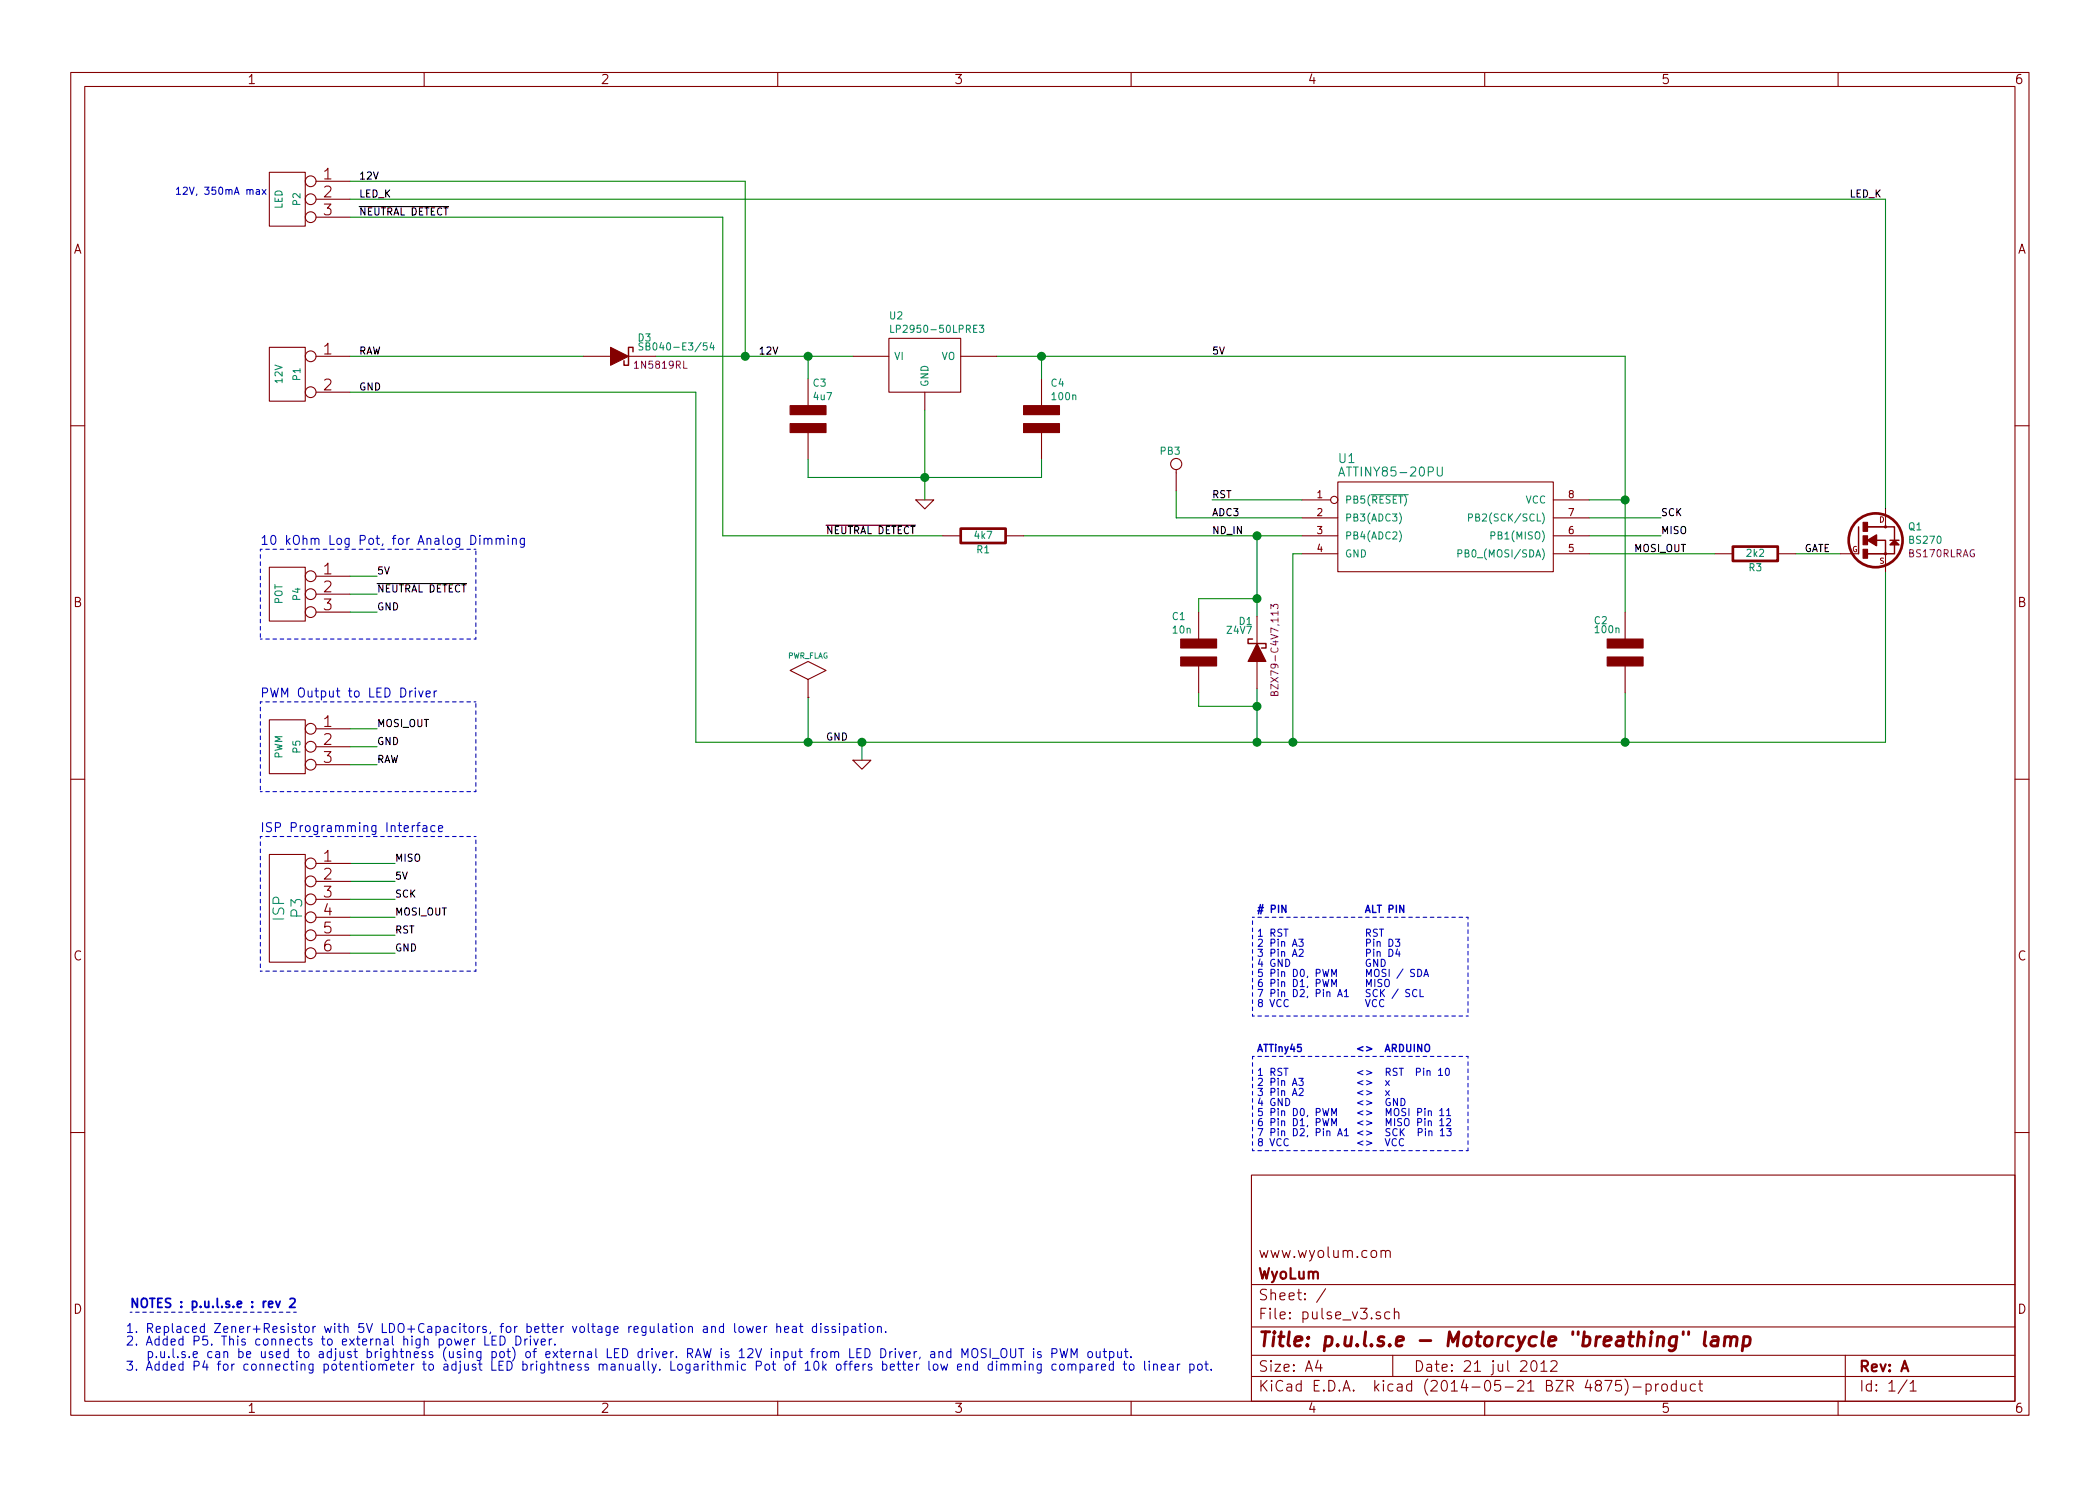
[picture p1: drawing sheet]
EESchema Schematic File Version 2
LIBS:pulse_v3_sym
LIBS:power
LIBS:pulse_v3-cache
EELAYER 24 0
EELAYER END
$Descr A4 11693 8268
encoding utf-8
Sheet 1 1
Title "p.u.l.s.e - Motorcycle \"breathing\" lamp"
Date "21 jul 2012"
Rev "A"
Comp "WyoLum"
Comment1 "www.wyolum.com"
Comment2 ""
Comment3 ""
Comment4 ""
$EndDescr
Wire Wire Line
	6550 2875 6550 2725
Wire Wire Line
	7250 2875 6550 2875
Connection ~ 4150 1975
Wire Wire Line
	3650 1975 4750 1975
Connection ~ 7200 4125
Wire Wire Line
	4150 1975 4150 1000
Wire Wire Line
	4150 1000 1950 1000
Wire Wire Line
	4500 4125 4500 3875
Wire Wire Line
	9050 1975 9050 3400
Wire Wire Line
	2200 5300 1950 5300
Wire Wire Line
	2200 5100 1950 5100
Wire Wire Line
	2200 4900 1950 4900
Wire Wire Line
	7250 2775 6750 2775
Connection ~ 7000 2975
Wire Wire Line
	8850 3075 9550 3075
Wire Wire Line
	8850 2875 9250 2875
Wire Wire Line
	10500 2825 10500 1100
Wire Wire Line
	9050 4125 9050 3850
Wire Wire Line
	10000 3075 10250 3075
Connection ~ 7000 3925
Wire Wire Line
	7000 4125 7000 3825
Wire Wire Line
	7250 3075 7200 3075
Connection ~ 7000 3325
Wire Wire Line
	7000 3325 6675 3325
Wire Wire Line
	6675 3325 6675 3400
Wire Wire Line
	5700 2975 7250 2975
Wire Wire Line
	7000 2975 7000 3425
Wire Wire Line
	6675 3850 6675 3925
Wire Wire Line
	6675 3925 7000 3925
Wire Wire Line
	7200 3075 7200 4125
Wire Wire Line
	5550 1975 9050 1975
Wire Wire Line
	9050 2775 8850 2775
Connection ~ 9050 2775
Wire Wire Line
	4800 4125 4800 4225
Wire Wire Line
	10500 4125 10500 3175
Wire Wire Line
	8850 2975 9250 2975
Wire Wire Line
	5250 2975 4025 2975
Wire Wire Line
	1950 4800 2200 4800
Wire Wire Line
	1950 5000 2200 5000
Wire Wire Line
	1950 5200 2200 5200
Wire Notes Line
	2650 5400 1450 5400
Wire Notes Line
	2650 4650 1450 4650
Wire Wire Line
	1950 2175 3875 2175
Wire Wire Line
	10500 1100 1950 1100
Connection ~ 7000 4125
Connection ~ 4800 4125
Connection ~ 9050 4125
Wire Wire Line
	3875 2175 3875 4125
Wire Wire Line
	3875 4125 10500 4125
Connection ~ 4500 4125
Wire Wire Line
	3250 1975 1950 1975
$Comp
L CONN_1 PB3
U 1 1
P 6550 2575
F 0 "PB3" V 6625 2550 40  0000 L CNN
F 1 "ADC3" H 6550 2630 30  0001 C CNN
F 2 "Pad01" H 6550 2730 30  0001 C CNN
F 3 "" H 6550 2575 60  0001 C CNN
	1    6550 2575
	0    -1   -1   0   
$EndComp
$Comp
L CONN_2 P1
U 1 1
P 1600 2075
F 0 "P1" V 1550 2075 40  0000 C CNN
F 1 "12V" V 1650 2075 40  0000 C CNN
F 2 "Header_12V" V 1750 2075 40  0001 C CNN
F 3 "" H 1600 2075 60  0001 C CNN
	1    1600 2075
	-1   0    0    -1  
$EndComp
$Comp
L PWR_FLAG #FLG01
U 1 1
P 4500 3875
F 0 "#FLG01" H 4500 4145 30  0001 C CNN
F 1 "PWR_FLAG" H 4500 4105 30  0000 C CNN
F 2 "" H 4500 3875 60  0001 C CNN
F 3 "" H 4500 3875 60  0001 C CNN
	1    4500 3875
	1    0    0    -1  
$EndComp
Text Label 6750 2875 0    40   ~ 0
ADC3
Text Label 6750 2775 0    40   ~ 0
RST
Text Label 9100 3075 0    40   ~ 0
MOSI_OUT
Text Label 9250 2975 0    40   ~ 0
MISO
Text Label 9250 2875 0    40   ~ 0
SCK
Text Label 10300 1100 0    40   ~ 0
LED_K
Text Label 6750 2975 0    40   ~ 0
ND_IN
Text Label 6750 1975 0    40   ~ 0
5V
Text Label 4225 1975 0    40   ~ 0
12V
Text Label 4600 4125 0    40   ~ 0
GND
$Comp
L GND #PWR02
U 1 1
P 4800 4225
F 0 "#PWR02" H 4800 4225 30  0001 C CNN
F 1 "GND" H 4800 4155 30  0001 C CNN
F 2 "" H 4800 4225 60  0001 C CNN
F 3 "" H 4800 4225 60  0001 C CNN
	1    4800 4225
	1    0    0    -1  
$EndComp
Text Label 4600 2975 0    40   ~ 0
~NEUTRAL DETECT
$Comp
L ATTINY85 U1
U 1 1
P 8050 2925
F 0 "U1" H 7450 3275 50  0000 L BNN
F 1 "ATTINY85-20PU" H 7450 3200 50  0000 L BNN
F 2 "DIP-8__300" H 8550 2500 50  0001 C CNN
F 3 "" H 8050 2925 60  0001 C CNN
	1    8050 2925
	1    0    0    -1  
$EndComp
$Comp
L CONN_6 P3
U 1 1
P 1600 5050
F 0 "P3" V 1550 5050 60  0000 C CNN
F 1 "ISP" V 1650 5050 60  0000 C CNN
F 2 "pin_strip_6b" H 1600 5050 60  0001 C CNN
F 3 "" H 1600 5050 60  0001 C CNN
	1    1600 5050
	-1   0    0    -1  
$EndComp
Text Label 2200 4800 0    40   ~ 0
MISO
Text Label 2200 5000 0    40   ~ 0
SCK
Text Label 2200 5200 0    40   ~ 0
RST
Text Label 2200 4900 0    40   ~ 0
5V
Text Label 2200 5300 0    40   ~ 0
GND
Text Label 2200 5100 0    40   ~ 0
MOSI_OUT
$Comp
L CONN_3 P2
U 1 1
P 1600 1100
F 0 "P2" V 1550 1100 40  0000 C CNN
F 1 "LED" V 1650 1100 40  0000 C CNN
F 2 "pin_strip_3" H 1600 1100 40  0001 C CNN
F 3 "" H 1600 1100 40  0000 C CNN
	1    1600 1100
	-1   0    0    -1  
$EndComp
Wire Wire Line
	1950 1200 4025 1200
Wire Wire Line
	4025 1200 4025 2975
$Comp
L 7805 U2
U 1 1
P 5150 2025
F 0 "U2" H 4950 2275 40  0000 L BNN
F 1 "LP2950-50LPRE3" H 4950 2200 40  0000 L BNN
F 2 "TO-92-LDO_LP2950" H 5150 2025 40  0001 C CNN
F 3 "" H 5150 2025 40  0000 C CNN
F 4 "LP2950-50LPRE3" H 4950 2350 40  0001 L BNN "RS"
	1    5150 2025
	1    0    0    -1  
$EndComp
Text Label 2000 1975 0    40   ~ 0
RAW
Text Label 2000 2175 0    40   ~ 0
GND
Text Label 2000 1200 0    40   ~ 0
~NEUTRAL DETECT
Text Label 2000 1000 0    40   ~ 0
12V
Text Label 2000 1100 0    40   ~ 0
LED_K
$Comp
L GND #PWR03
U 1 1
P 5150 2775
F 0 "#PWR03" H 5150 2775 30  0001 C CNN
F 1 "GND" H 5150 2705 30  0001 C CNN
F 2 "" H 5150 2775 60  0001 C CNN
F 3 "" H 5150 2775 60  0001 C CNN
	1    5150 2775
	1    0    0    -1  
$EndComp
Wire Wire Line
	5150 2275 5150 2775
$Comp
L DIODESCH D1
U 1 1
P 7000 3625
F 0 "D1" V 7200 3650 40  0000 L BNN
F 1 "Z4V7" V 7150 3650 40  0000 L BNN
F 2 "diode_do35_vert" H 7000 3625 60  0001 C CNN
F 3 "1N5230BTR" H 7000 3525 40  0001 C CNN
F 4 "BZX79-C4V7,113" H 6750 3500 40  0000 L BNN "RS"
	1    7000 3625
	0    -1   -1   0   
$EndComp
$Comp
L C_NPOL C1
U 1 1
P 6675 3625
F 0 "C1" H 6525 3800 40  0000 L BNN
F 1 "10n" H 6525 3725 40  0000 L BNN
F 2 "Capacitor4MMDisc" H 6675 3650 60  0001 C CNN
F 3 "" H 6675 3650 60  0000 C CNN
	1    6675 3625
	1    0    0    -1  
$EndComp
$Comp
L C_NPOL C2
U 1 1
P 9050 3625
F 0 "C2" H 8875 3800 40  0000 L CNN
F 1 "100n" H 8875 3750 40  0000 L CNN
F 2 "Capacitor4MMDisc" H 9050 3650 60  0001 C CNN
F 3 "" H 9050 3650 60  0000 C CNN
	1    9050 3625
	1    0    0    -1  
$EndComp
$Comp
L MOSFET_N_3 Q1
U 1 1
P 10400 3000
F 0 "Q1" H 10625 3050 40  0000 L BNN
F 1 "BS270" H 10625 2975 40  0000 L BNN
F 2 "Housings_TO-92:TO-92-FET-molded-wide-universal-DGS" H 10400 3000 60  0001 C CNN
F 3 "" H 10825 2900 40  0000 C CNN
F 4 "BS170RLRAG" H 10625 2900 40  0000 L BNN "RS"
	1    10400 3000
	1    0    0    -1  
$EndComp
$Comp
L R2 R3
U 1 1
P 9775 3075
F 0 "R3" V 9855 3075 40  0000 C CNN
F 1 "2k2" V 9775 3075 40  0000 C CNN
F 2 "res_vert" H 9775 3075 60  0001 C CNN
F 3 "" H 9775 3075 60  0000 C CNN
	1    9775 3075
	0    1    1    0   
$EndComp
$Comp
L R2 R1
U 1 1
P 5475 2975
F 0 "R1" V 5555 2975 40  0000 C CNN
F 1 "4k7" V 5475 2975 40  0000 C CNN
F 2 "res_vert" H 5475 2975 60  0001 C CNN
F 3 "" H 5475 2975 60  0000 C CNN
	1    5475 2975
	0    1    1    0   
$EndComp
$Comp
L C_NPOL C4
U 1 1
P 5800 2325
F 0 "C4" H 5850 2500 40  0000 L BNN
F 1 "100n" H 5850 2425 40  0000 L BNN
F 2 "Capacitor4MMDisc" H 5800 2350 60  0001 C CNN
F 3 "" H 5800 2350 60  0000 C CNN
	1    5800 2325
	1    0    0    -1  
$EndComp
$Comp
L C_NPOL C3
U 1 1
P 4500 2325
F 0 "C3" H 4525 2500 40  0000 L BNN
F 1 "4u7" H 4525 2425 40  0000 L BNN
F 2 "Capacitor6MMDisc" H 4500 2350 60  0001 C CNN
F 3 "" H 4500 2350 60  0000 C CNN
	1    4500 2325
	1    0    0    -1  
$EndComp
Wire Wire Line
	4500 2100 4500 1975
Connection ~ 4500 1975
Wire Wire Line
	5800 2100 5800 1975
Connection ~ 5800 1975
Wire Wire Line
	4500 2550 4500 2650
Wire Wire Line
	4500 2650 5800 2650
Connection ~ 5150 2650
Wire Wire Line
	5800 2650 5800 2550
Text Label 10050 3075 0    40   ~ 0
GATE
$Comp
L DIODESCH D3
U 1 1
P 3450 1975
F 0 "D3" H 3550 2075 40  0000 L CNN
F 1 "SB040-E3/54" H 3550 2025 40  0000 L CNN
F 2 "diode_do35_vert" H 3450 1975 60  0001 C CNN
F 3 "" H 3450 1975 60  0000 C CNN
F 4 "1N5819RL" H 3525 1900 40  0000 L BNN "RS"
	1    3450 1975
	1    0    0    -1  
$EndComp
Text Notes 975  1075 0    40   ~ 0
12V, 350mA max
Text Notes 1450 4625 0    50   ~ 0
ISP Programming Interface
$Comp
L CONN_3 P4
U 1 1
P 1600 3300
F 0 "P4" V 1550 3300 40  0000 C CNN
F 1 "POT" V 1650 3300 40  0000 C CNN
F 2 "pin_strip_3" H 1600 3300 40  0001 C CNN
F 3 "" H 1600 3300 40  0000 C CNN
	1    1600 3300
	-1   0    0    -1  
$EndComp
Wire Wire Line
	1950 3200 2100 3200
Wire Wire Line
	2100 3300 1950 3300
Wire Wire Line
	1950 3400 2100 3400
Text Label 2100 3300 0    40   ~ 0
~NEUTRAL DETECT
Text Label 2100 3200 0    40   ~ 0
5V
Text Label 2100 3400 0    40   ~ 0
GND
Text Notes 1450 3025 0    50   ~ 0
10 kOhm Log Pot, for Analog Dimming
$Comp
L CONN_3 P5
U 1 1
P 1600 4150
F 0 "P5" V 1550 4150 40  0000 C CNN
F 1 "PWM" V 1650 4150 40  0000 C CNN
F 2 "pin_strip_3" H 1600 4150 40  0001 C CNN
F 3 "" H 1600 4150 40  0000 C CNN
	1    1600 4150
	-1   0    0    -1  
$EndComp
Wire Wire Line
	1950 4050 2100 4050
Wire Wire Line
	2100 4150 1950 4150
Wire Wire Line
	1950 4250 2100 4250
Text Label 2100 4250 0    40   ~ 0
RAW
Text Label 2100 4150 0    40   ~ 0
GND
Text Label 2100 4050 0    40   ~ 0
MOSI_OUT
Text Notes 1450 3875 0    50   ~ 0
PWM Output to LED Driver
Wire Notes Line
	1450 4400 2650 4400
Wire Notes Line
	2650 4400 2650 3900
Wire Notes Line
	2650 3900 1450 3900
Wire Notes Line
	1450 3900 1450 4400
Wire Notes Line
	1450 4650 1450 5400
Wire Notes Line
	2650 5400 2650 4650
Wire Notes Line
	1450 3550 2650 3550
Wire Notes Line
	2650 3550 2650 3050
Wire Notes Line
	2650 3050 1450 3050
Wire Notes Line
	1450 3050 1450 3550
Text Notes 7000 5600 0    40   ~ 0
1 RST\n2 Pin A3\n3 Pin A2\n4 GND\n5 Pin D0, PWM\n6 Pin D1, PWM\n7 Pin D2, Pin A1\n8 VCC
Text Notes 7600 5600 0    40   ~ 0
RST\nPin D3\nPin D4\nGND\nMOSI / SDA\nMISO\nSCK / SCL\nVCC
Text Notes 7000 6375 0    40   ~ 0
1 RST\n2 Pin A3\n3 Pin A2\n4 GND\n5 Pin D0, PWM\n6 Pin D1, PWM\n7 Pin D2, Pin A1\n8 VCC
Text Notes 7550 6375 0    40   ~ 0
<>  RST  Pin 10\n<>  x\n<>  x\n<>  GND\n<>  MOSI Pin 11\n<>  MISO Pin 12\n<>  SCK  Pin 13\n<>  VCC
Wire Notes Line
	6975 5650 6975 5100
Wire Notes Line
	6975 5875 8175 5875
Wire Notes Line
	8175 5875 8175 6400
Wire Notes Line
	8175 6400 6975 6400
Wire Notes Line
	6975 6400 6975 5875
Wire Notes Line
	6975 5100 8175 5100
Wire Notes Line
	8175 5100 8175 5650
Wire Notes Line
	8175 5650 6975 5650
Text Notes 7000 5075 0    40   ~ 8
# PIN
Text Notes 7600 5075 0    40   ~ 8
ALT PIN
Text Notes 7000 5850 0    40   ~ 8
ATTiny45
Text Notes 7550 5850 0    40   ~ 8
<>  ARDUINO
Text Notes 700  7625 0    50   ~ 0
1. Replaced Zener+Resistor with 5V LDO+Capacitors, for better voltage regulation and lower heat dissipation.\n2. Added P5. This connects to external high power LED Driver. \n   p.u.l.s.e can be used to adjust brightness (using pot) of external LED driver. RAW is 12V input from LED Driver, and MOSI_OUT is PWM output.\n3. Added P4 for connecting potentiometer to adjust LED brightness manually. Logarithmic Pot of 10k offers better low end dimming compared to linear pot.
Text Notes 725  7275 0    50   ~ 10
NOTES : p.u.l.s.e : rev 2
Wire Notes Line
	725  7300 1650 7300
$EndSCHEMATC
